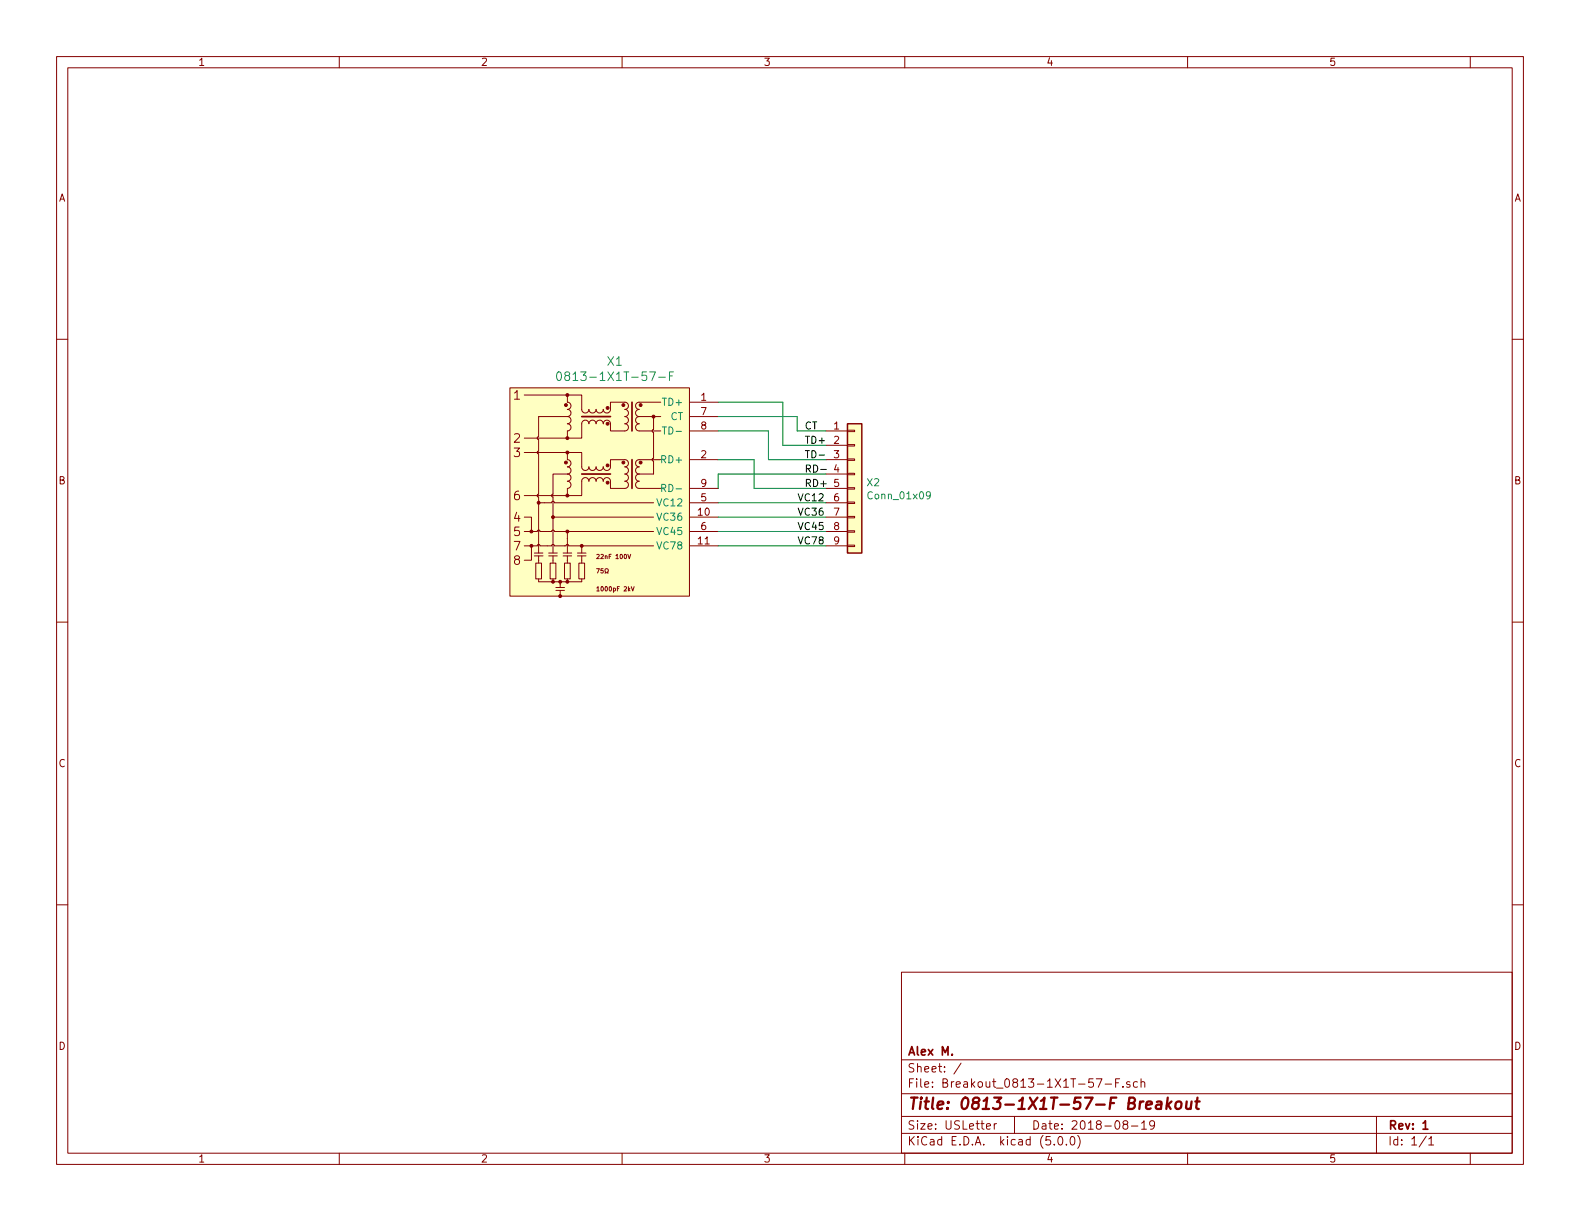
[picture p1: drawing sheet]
EESchema Schematic File Version 4
EELAYER 26 0
EELAYER END
$Descr USLetter 11000 8500
encoding utf-8
Sheet 1 1
Title "0813-1X1T-57-F Breakout"
Date "2018-08-19"
Rev "1"
Comp "Alex M."
Comment1 ""
Comment2 ""
Comment3 ""
Comment4 ""
$EndDescr
$Comp
L AlexComponents:0813-1X1T-57-F X1
U 1 1
P 4150 3500
F 0 "X1" H 4281 4487 60  0000 C CNN
F 1 "0813-1X1T-57-F" H 4281 4381 60  0000 C CNN
F 2 "AlexComponents:0813-1X1T-57-F_RJ45-Jack" H 3550 2500 60  0001 L CNN
F 3 "http://belfuse.com/pdfs/0813-1X1T-57-F.pdf" H 3550 2700 60  0001 L CNN
F 4 "507-1421-ND" H 3550 2600 60  0001 L CNN "DigiKey Part Number"
	1    4150 3500
	1    0    0    -1  
$EndComp
$Comp
L Connector_Generic:Conn_01x09 X2
U 1 1
P 5950 3400
F 0 "X2" H 6030 3442 50  0000 L CNN
F 1 "Conn_01x09" H 6030 3351 50  0000 L CNN
F 2 "Pin_Headers:Pin_Header_Straight_1x09_Pitch2.54mm" H 5950 3400 50  0001 C CNN
F 3 "~" H 5950 3400 50  0001 C CNN
	1    5950 3400
	1    0    0    -1  
$EndComp
Wire Wire Line
	5000 3800 5750 3800
Wire Wire Line
	5000 3700 5750 3700
Wire Wire Line
	5750 3600 5000 3600
Wire Wire Line
	5000 3500 5750 3500
Text Label 5600 3100 0    50   ~ 0
TD+
Text Label 5600 3200 0    50   ~ 0
TD-
Text Label 5600 3400 0    50   ~ 0
RD+
Text Label 5600 3300 0    50   ~ 0
RD-
Wire Wire Line
	5750 3000 5550 3000
Wire Wire Line
	5550 3000 5550 2900
Wire Wire Line
	5550 2900 5000 2900
Text Label 5600 3000 0    50   ~ 0
CT
Wire Wire Line
	5450 3100 5450 2800
Wire Wire Line
	5450 2800 5000 2800
Wire Wire Line
	5450 3100 5750 3100
Wire Wire Line
	5350 3200 5350 3000
Wire Wire Line
	5350 3000 5000 3000
Wire Wire Line
	5350 3200 5750 3200
Wire Wire Line
	5000 3300 5000 3400
Wire Wire Line
	5000 3300 5750 3300
Wire Wire Line
	5250 3400 5250 3200
Wire Wire Line
	5250 3200 5000 3200
Wire Wire Line
	5250 3400 5750 3400
Text Label 5550 3500 0    50   ~ 0
VC12
Text Label 5550 3600 0    50   ~ 0
VC36
Text Label 5550 3700 0    50   ~ 0
VC45
Text Label 5550 3800 0    50   ~ 0
VC78
$EndSCHEMATC
